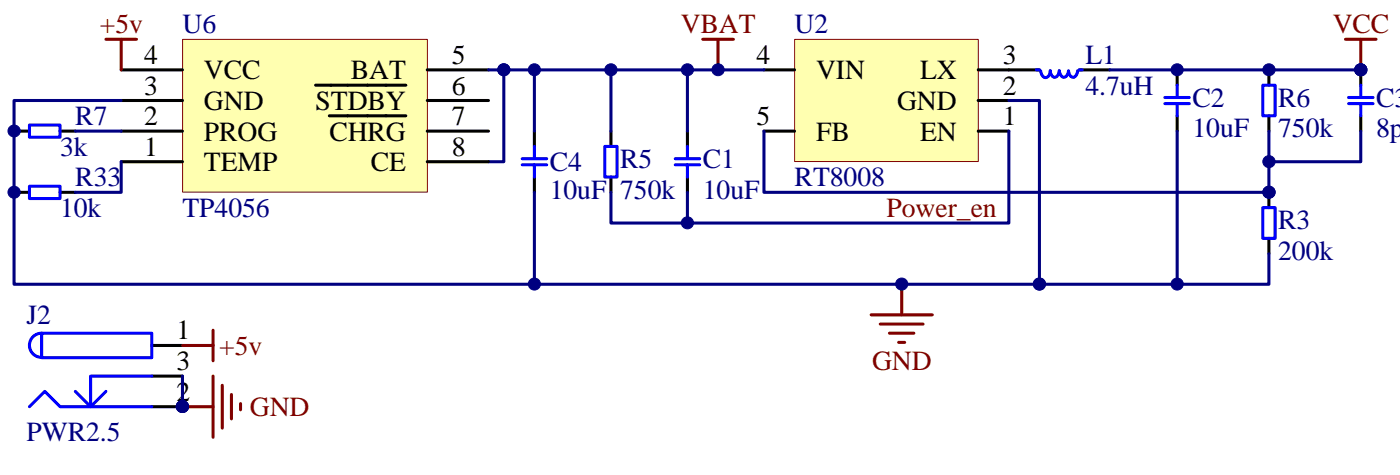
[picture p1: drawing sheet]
<svg xmlns="http://www.w3.org/2000/svg" width="296mm" height="101mm" viewBox="0 0 296 101" stroke-linecap="round" stroke-linejoin="round" font-family="sans-serif">
<g fill="none" stroke="#00f" stroke-width=".65">
<path d="M219.5 14.8h.6M220.4 15a1.17 1.17 0 0 0 1.3 1.3 1.67 1.67 0 0 0 .8-1.3M222.4 15a1.11 1.11 0 0 0 1.2 1.3 1.58 1.58 0 0 0 .7-1.3 1.13 1.13 0 0 0 1.3 1.3 1.54 1.54 0 0 0 .7-1.2M226.3 15a1.1 1.1 0 0 0 1.2 1.3 1.58 1.58 0 0 0 .7-1.3M228.6 14.8h.6M249.3 18v2.6M267.4 18h2.6v6.5h-2.6zM288.2 18v2.6M110.6 34.9h5.2M110.6 33.6h5.2M113.2 31v2.6M113.2 34.9v2.6"/>
<path d="M128.1 31h2.6v6.5h-2.6zM143 34.9h5.2M143 33.6h5.2M145.6 31v2.6M145.6 34.9v2.6M246.7 21.9h5.2M246.7 20.6h5.2M249.3 21.9v2.6M285.6 21.9h5.2M285.6 20.6h5.2M288.2 21.9v2.6M267.4 43.9h2.6v6.5h-2.6z"/>
</g>
<g fill="none" stroke="#000" stroke-width=".65">
<path d="M213.6 14.8h6.5M228.6 14.8h6.4M249.3 14.8v3.2M268.7 14.8v3.2M288.2 14.8v3.2M113.2 27.7v3.3M113.2 37.5v3.2M129.4 27.7v3.3M129.4 37.5v3.2M145.6 27.7v3.3M145.6 37.5v3.2M249.3 24.5v3.2"/>
<path d="M268.7 24.5v3.2M288.2 24.5v3.2M268.7 40.7v3.2M268.7 50.4v3.3"/>
</g>
<path d="M148.8 8.3h6.5M152.1 8.3v6.5M284.9 8.3h6.5M288.2 8.3v6.5M184.5 66.6h12.9M186.4 68.6h9.1M188.4 70.5h5.1M190.3 72.4h1.3M191 60.2v6.4" fill="none" stroke="#800000" stroke-width=".65"/>
<path d="M235 14.8h53.2" fill="none" stroke="#000080" stroke-width=".65"/>
<path d="M168.3 8.4h38.9v25.8h-38.9z" fill="#ffffb0"/>
<path d="M168.3 8.3h38.9v25.9h-38.9z" fill="none" stroke="#800000" stroke-width=".21"/>
<path d="M161.8 14.8h6.5M207.2 14.8h6.4M161.8 27.7h6.5M207.2 27.7h6.4M207.2 21.3h6.4" fill="none" stroke="#000" stroke-width=".65"/>
<path d="M113.2 14.8v12.9M129.4 14.8v12.9M145.6 14.8v12.9M161.8 14.8h-55.1v19.4h-3.2M161.8 27.7v13h106.9v-13M213.6 27.7v19.5h-84.2v-6.5M213.6 21.3h6.5v38.9h48.6v-6.5M249.3 27.7v32.5M288.2 27.7v6.5h-19.5M113.2 40.7v19.5M145.6 40.7v6.5" fill="none" stroke="#000080" stroke-width=".65"/>
<path d="M38.7 8.4h51.8v32.3h-51.8z" fill="#ffffb0"/>
<path d="M38.7 8.3h51.8v32.4h-51.8z" fill="none" stroke="#800000" stroke-width=".21"/>
<g fill="none" stroke="#000" stroke-width=".65">
<path d="M25.7 14.8h12.9M66.8 18h19.2M90.5 14.8h13M3 27.7h3.2M12.7 27.7h3.3M25.7 34.2h12.9M25.7 27.7h12.9M25.7 21.3h12.9M69.7 24.5h16.3M90.5 34.2h13M90.5 27.7h13M90.5 21.3h13"/>
<path d="M3 40.7h3.2M12.7 40.7h3.3M32.1 73.1h6.5M32.1 79.6h6.5M32.1 86.1h6.5"/>
</g>
<path d="M103.5 14.8h3.2M16 27.7h9.7M25.7 34.2v6.5h-9.7M25.7 21.3h-22.7v38.9h217.1M38.6 79.6v6.5" fill="none" stroke="#000080" stroke-width=".65"/>
<path d="M22.4 8.3h6.5M25.7 8.3v6.5M38.6 73.1h6.5M45.1 69.9v6.4M45.1 79.6v12.9M38.6 86.1h6.5M47.1 81.5v9.1M49 83.5v5.1M50.9 85.4v1.3" fill="none" stroke="#800000" stroke-width=".65"/>
<path d="M6.2 26.5h6.5v2.5h-6.5zM6.2 39.4h6.5v2.6h-6.5zM8.8 70.5h23.3v5.2h-23.3zM8.8 70.5a2.56 2.56 0 0 0-2.6 2.6 2.56 2.56 0 0 0 2.6 2.5M32.1 79.6h-12.9v6.5l-3.2-3.3M6.2 86.1l3.3-3.3 3.2 3.3h19.4M22.4 82.8l-3.2 3.3" fill="none" stroke="#00f" stroke-width=".65"/>
<g fill="#000080" stroke="#000080" stroke-width=".21">
<circle cx="288.2" cy="14.8" r="1.28"/>
<circle cx="268.8" cy="40.7" r="1.28"/>
<circle cx="249.3" cy="14.8" r="1.28"/>
<circle cx="268.8" cy="14.8" r="1.28"/>
<circle cx="191" cy="60.1" r="1.28"/>
<circle cx="152.1" cy="14.8" r="1.28"/>
<circle cx="220.1" cy="60.1" r="1.28"/>
<circle cx="268.8" cy="34.2" r="1.28"/>
<circle cx="249.3" cy="60.1" r="1.28"/>
<circle cx="106.7" cy="14.8" r="1.28"/>
<circle cx="113.2" cy="14.8" r="1.28"/>
<circle cx="113.2" cy="60.1" r="1.28"/>
<circle cx="129.4" cy="14.8" r="1.28"/>
<circle cx="145.6" cy="14.8" r="1.28"/>
<circle cx="145.6" cy="47.2" r="1.28"/>
<circle cx="3" cy="27.7" r="1.28"/>
<circle cx="3" cy="40.7" r="1.28"/>
<circle cx="38.7" cy="86" r="1.28"/>
</g>
<g font-size="5.9" fill="#800000">
<text x="21.1" y="7">+5v</text>
<text x="144.2" y="7">VBAT</text>
<text x="282.2" y="7">VCC</text>
<text x="187.7" y="45.9">Power_en</text>
<text x="46.4" y="75.1">+5v</text>
<text x="184.7" y="78.3">GND</text>
<text x="52.9" y="88">GND</text>
</g>
<g font-size="5.9" fill="#000080">
<text x="38.6" y="7">U6</text>
<text x="168.3" y="7">U2</text>
<text x="229.9" y="13.5">L1</text>
<text x="229.9" y="20">4.7uH</text>
<text x="252.5" y="22.6">C2</text>
<text x="270.7" y="22.6">R6</text>
<text x="291.4" y="22.6">C3</text>
<text x="16" y="26.5">R7</text>
<text x="252.5" y="29.1">10uF</text>
<text x="270.7" y="29.1">750k</text>
<text x="291.4" y="29.1">8p</text>
<text x="12.7" y="33">3k</text>
<text x="131.3" y="35.6">R5</text>
<text x="148.8" y="35.6">C1</text>
<text x="16" y="39.4">R33</text>
<text x="116.4" y="36.2">C4</text>
<text x="168.3" y="39.4">RT8008</text>
<text x="12.7" y="45.9">10k</text>
<text x="38.6" y="45.9">TP4056</text>
<text x="116.4" y="42">10uF</text>
<text x="131.3" y="42">750k</text>
<text x="148.8" y="42">10uF</text>
<text x="270.7" y="48.5">R3</text>
<text x="270.7" y="55">200k</text>
<text x="5.6" y="68.6">J2</text>
<text x="5.6" y="93.2">PWR2.5</text>
</g>
<g font-size="5.9">
<text x="30.5" y="13.5">4</text>
<text x="43.2" y="16.8">VCC</text>
<text x="74.3" y="16.8">BAT</text>
<text x="95.7" y="13.5">5</text>
<text x="160.2" y="13.5">4</text>
<text x="172.8" y="16.8">VIN</text>
<text x="194.9" y="16.8">LX</text>
<text x="212.4" y="13.5">3</text>
<text x="30.5" y="20">3</text>
<text x="43.2" y="23.3">GND</text>
<text x="66.8" y="23.3">STDBY</text>
<text x="95.7" y="20">6</text>
<text x="190" y="23.3">GND</text>
<text x="212.4" y="20">2</text>
<text x="30.5" y="26.5">2</text>
<text x="43.2" y="29.7">PROG</text>
<text x="69.8" y="29.7">CHRG</text>
<text x="95.7" y="26.5">7</text>
<text x="160.2" y="26.5">5</text>
<text x="172.8" y="29.7">FB</text>
<text x="194.9" y="29.7">EN</text>
<text x="212.4" y="26.5">1</text>
<text x="30.5" y="33">1</text>
<text x="95.7" y="33">8</text>
<text x="43.2" y="36.2">TEMP</text>
<text x="78.5" y="36.2">CE</text>
<text x="37.4" y="71.8">1</text>
<text x="37.4" y="78.3">3</text>
<text x="37.4" y="84.8">2</text>
</g>
</svg>
